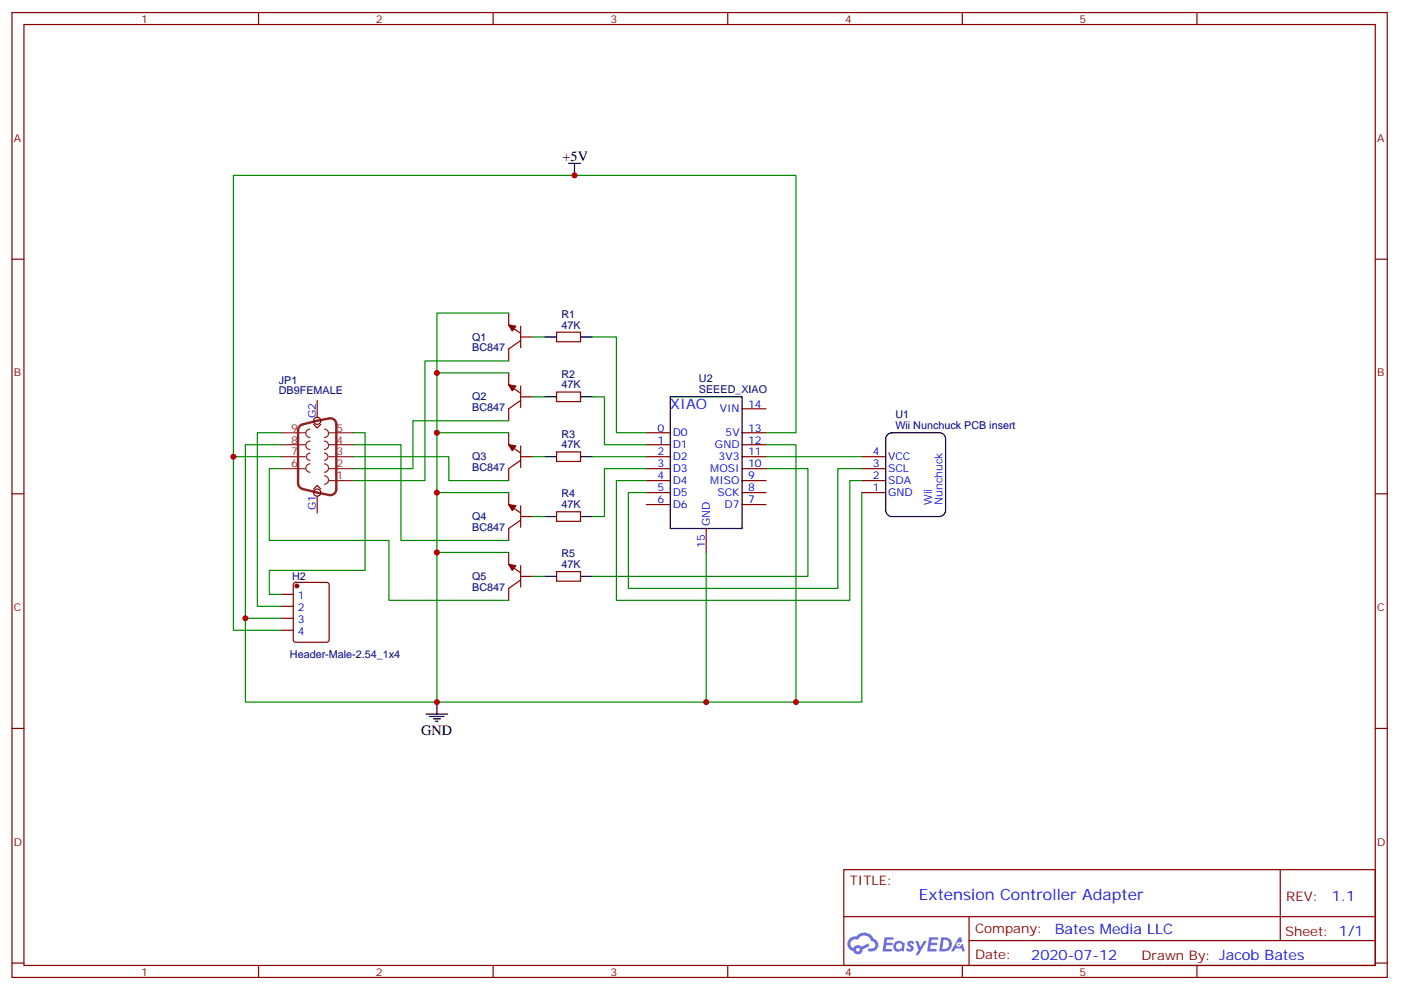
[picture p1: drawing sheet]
<svg xmlns="http://www.w3.org/2000/svg" width="413mm" height="292mm" viewBox="0 0 413 292" stroke-linecap="round" stroke-linejoin="round" font-family="sans-serif">
<g fill="none" stroke="#870000" stroke-width=".35">
<path d="M3.5 3.7h405.4v284.3h-405.4zM7.1 7.2h398.2v277.3h-398.2zM76.2 3.7v3.5M145.3 3.7v3.5M214.5 3.7v3.5M283.6 3.7v3.5M352.8 3.7v3.5M3.5 76.4h3.6M405.3 76.4h3.6M3.5 145.5h3.6M405.3 145.5h3.6M3.5 214.7h3.6"/>
<path d="M405.3 214.7h3.6M248.7 256.3h156.6v28.2h-156.6zM377.3 256.3v20.9M248.7 270.1h156.5M285.6 277.2h119.6M285.6 270.1v14.2M3.5 283.8h3.6M76.2 284.5v3.5M145.3 284.5v3.5M214.5 284.5v3.5M283.6 284.5v3.5M352.8 284.5v3.5"/>
<path d="M405.3 283.8h3.6"/>
</g>
<g fill="#5487ff">
<path d="M267.7 277.5a1.22 1.22 0 0 1 1.7 .2l-.4 .6a.47 .47 0 0 0-.3-.4 .47 .47 0 0 0-.5 .2l.1 .2a1.14 1.14 0 0 1 .8 1.8 1.14 1.14 0 0 1-1.9 0l-.2-.2 .5-.6 .7 .5a.29 .29 0 0 0 .3-.3 .29 .29 0 0 0-.2-.3 1.04 1.04 0 0 1-.6-1.7z"/>
<path d="M260.7 276.2h2.4l.3 .2-.2 .5-1.8 .1-.1 .8h1.5l.3 .4-.3 .4h-1.6l-.2 1.1h1.7l.2 .3-.2 .3-2.6 .1z"/>
<path d="M273.8 276.2h2.4l.3 .2-.1 .5-1.8 .1-.2 .8h1.6l.3 .4-.4 .4-1.6-.1-.1 1.1 1.7 .1 .2 .3-.2 .3-2.6 .1z"/>
<path d="M282.6 276.2h.7l.3 1.3-.6 .3a.69 .69 0 0 0-1 .3 .69 .69 0 0 0 .4 .9 .69 .69 0 0 0 .9-.6l.5-.2 .6 2.2h-.8l-.2-.9h-1.8l-.5 .9h-.8z"/>
<path d="M269.8 277.3h.8l.6 1.8 1.1-1.8h.9l-2.6 4.2h-.8l.9-1.5z"/>
<path d="M277.4 276.2l-.6 4.2h1.3a2.11 2.11 0 0 0 2.5-2.1 2.11 2.11 0 0 0-2.5-2.1zM278.1 277a1.39 1.39 0 0 1 1.7 1.4 1.39 1.39 0 0 1-1.8 1.2h-.3z"/>
<path d="M263.7 277.8a1.54 1.54 0 0 0-.1 2.2 1.54 1.54 0 0 0 2.2 .1l.6 .3 .3-2.3-.2-.3h-.4a1.49 1.49 0 0 0-2.4 0zM264 278.8a.94 .94 0 0 1 1.8 0 .94 .94 0 0 1-1.8 0z"/>
<path d="M250.4 276.6a2.18 2.18 0 0 0 1.1 3.7 1.44 1.44 0 0 0 1.6 .9 1.44 1.44 0 0 0 1.2-1.4l2-1.1-.5-.7-1.9 1a1.47 1.47 0 0 0-2.4 .4 1.39 1.39 0 0 1-.7-1.9 1.39 1.39 0 0 1 2-.5 2.12 2.12 0 0 1 2.2-1.3 2.12 2.12 0 0 1 1.9 1.7 1.14 1.14 0 0 1 1.1 1.4 1.14 1.14 0 0 1-1.7 .7 .43 .43 0 0 0-.5 .4 .43 .43 0 0 0 .4 .5 1.98 1.98 0 0 0 2.5-1.2 1.98 1.98 0 0 0-1.2-2.6 3.1 3.1 0 0 0-5.3-.6l-.9 .1zM252.3 279.9a.55 .55 0 0 1 1.1 0 .55 .55 0 0 1-1.1 0z"/>
<circle cx="282.6" cy="278.3" r=".26"/>
</g>
<g fill="none" stroke="#870000" stroke-width=".35">
<path d="M149.9 92.3v3.5l3.6 2.4M153.5 96.1v6.4M153.5 99.3h3.5M164 97.9h7.1v2.8h-7.1zM93.5 118v4.9M149.9 109.9v3.5l3.6 2.5M153.5 100.4l-3.6 2.4v3.6M153.5 118l-3.6 2.5v3.5M153.5 113.8v6.3M153.5 116.9h3.5M164 115.5h7.1v2.9h-7.1zM92.4 125.1l1.1 1 1-1"/>
<path d="M149.9 127.5v3.6l3.6 2.4M153.5 134.6h3.5M153.5 135.6l-3.6 2.5v3.5M153.5 131.4v6.4M164 133.2h7.1v2.8h-7.1zM190.5 127.5h7.1M190.5 131.1h7.1M190.5 134.6h7.1M190.5 138.1h7.1M218.7 127.5h7.1M218.7 131.1h7.1M218.7 134.6h7.1"/>
<path d="M218.7 138.1h7.1M218.7 120.5h7.1M254 134.6h7.1M254 138.1h7.1M92.4 144.1l1.1-1 1 1M93.5 146.2v5M149.9 145.2v3.5l3.6 2.5M153.5 153.3l-3.6 2.5v3.5M153.5 149v6.4M153.5 152.2h3.5M164 150.8h7.1v2.8h-7.1zM190.5 141.6h7.1"/>
<path d="M190.5 145.2h7.1M190.5 148.7h7.1M208.1 155.8v7M218.7 141.6h7.1M218.7 145.2h7.1M218.7 148.7h7.1M254 141.6h7.1M254 145.2h7.1M82.9 175.2h3.5M82.9 178.7h3.5M86.7 171.8l.4-.2h9.2l.7 .5v16.5l-.4 .6-9.5 .1-.6-.5-.1-16.5zM149.9 162.8v3.5l3.6 2.5"/>
<path d="M153.5 170.9l-3.6 2.5v3.5M153.5 169.9h3.5M153.5 166.7v6.3M164 168.5h7.1v2.8h-7.1zM82.9 182.2h3.5M82.9 185.7h3.5"/>
<circle cx="93.5" cy="124" r="1.06"/>
<circle cx="93.5" cy="145.2" r="1.06"/>
</g>
<g fill="none" stroke="#000" stroke-width=".35">
<path d="M167.6 48.2h3.5M169.3 48.2v3.5M160.5 99.3h3.5M171.1 99.3h3.5M160.5 116.9h3.5M171.1 116.9h3.5M197.6 116.9h21.1v38.9h-21.1zM160.5 134.6h3.5M171.1 134.6h3.5M261.6 128l1.2-.5h14.1a1.76 1.76 0 0 1 1.8 1.8v21.2a1.89 1.89 0 0 1-1.8 1.7h-14.1a1.89 1.89 0 0 1-1.7-1.7v-21.2zM160.5 152.2h3.5M171.1 152.2h3.5"/>
<path d="M160.5 169.9h3.5M171.1 169.9h3.5M125.6 210.4h6.3M126.6 211.1h4.3M127.7 211.8h2.1M128.4 212.5h.7M128.8 206.9v3.5"/>
</g>
<g fill="#870000" stroke="#870000" stroke-width=".35">
<path d="M149.9 166.3l2.1 .4-1 1.4z"/>
<path d="M149.9 148.7l2.1 .3-1 1.5z"/>
<path d="M149.9 131.1l2.1 .3-1 1.4z"/>
<path d="M149.9 113.4l2.1 .4-1 1.4z"/>
<path d="M149.9 95.8l2.1 .3-1 1.4z"/>
<circle cx="87.5" cy="172.7" r=".53"/>
</g>
<g fill="none" stroke="#008700" stroke-width=".35">
<path d="M149.9 92.3h-21.1v17.6M157 99.3h3.5M174.6 99.3h7.1v28.2h8.8M149.9 109.9h-21.1v17.6M149.9 106.4h-24.7v35.2h-21.1M157 116.9h3.5M174.6 116.9h3.6v14.2h12.3M82.9 138.1h-3.5v21.2h35.3v17.6h35.2M82.9 127.5h-7.1v51.2h7.1M82.9 131.1h-10.6v51.1h10.6M82.9 134.6h-14.1v51.1h14.1M104.1 134.6h28.2v7h17.6"/>
<path d="M104.1 131.1h14.1v28.2h31.7M104.1 127.5h3.5v40.6h-28.2v7.1h3.5M149.9 127.5h-21.1v17.7M149.9 124h-28.2v14.1h-17.6M157 134.6h3.5M174.6 134.6h15.9M190.5 138.1h-12.3v14.1h-3.6M225.8 138.1h12.3v31.8h-63.5M225.8 131.1h8.8v75.8M225.8 127.5h8.8v-75.8h-165.8v82.9M225.8 134.6h28.2M254 138.1h-7.1v35.3h-61.7v-28.2h5.3"/>
<path d="M149.9 145.2h-21.1v17.6M157 152.2h3.5M190.5 141.6h-8.8v35.3h68.8v-35.3h3.5M254 145.2v61.7h-45.9M149.9 162.8h-21.1v44.1h79.3v-44.1M157 169.9h3.5M72.3 182.2v24.7h56.5"/>
</g>
<g fill="none" stroke="#8c2424" stroke-width=".35">
<path d="M82.9 138.1h7.1M82.9 134.6h7.1M82.9 131.1h7.1M82.9 127.5h7.1M91.4 136.7a1.23 1.23 0 0 0-1.3 1.2 1.23 1.23 0 0 0 1.3 1.3M91.4 130a1.23 1.23 0 0 0-1.3 1.2 1.23 1.23 0 0 0 1.3 1.3M91.4 133.5a1.06 1.06 0 0 0-1.1 1.1 1.06 1.06 0 0 0 1.1 1M91.4 126.5a1.23 1.23 0 0 0-1.3 1.2 1.23 1.23 0 0 0 1.3 1.2M95.6 136.7a1.23 1.23 0 0 1 1.2 1.2 1.23 1.23 0 0 1-1.2 1.3M95.6 133.5a1.06 1.06 0 0 1 1.1 1.1 1.06 1.06 0 0 1-1.1 1M95.6 130a1.23 1.23 0 0 1 1.2 1.2 1.23 1.23 0 0 1-1.2 1.3M95.6 126.5a1.23 1.23 0 0 1 1.2 1.2 1.23 1.23 0 0 1-1.2 1.2"/>
<path d="M97 138.1h7.1M97 134.6h7.1M97 131.1h7.1M97 127.5h7.1M95.6 140.2a1.23 1.23 0 0 1 1.2 1.3 1.23 1.23 0 0 1-1.2 1.2M97 141.6h7.1"/>
</g>
<path d="M88.4 125.5l.9-.4 7.7-1.8a1.77 1.77 0 0 1 2.1 1.8v19a1.77 1.77 0 0 1-2.1 1.8l-7.7-1.8a1.8 1.8 0 0 1-1.5-1.8v-15.5z" fill="none" stroke="#8c2424" stroke-width=".71"/>
<g fill="#c00">
<circle cx="169.3" cy="51.7" r=".88"/>
<circle cx="72.3" cy="182.2" r=".88"/>
<circle cx="128.8" cy="109.9" r=".88"/>
<circle cx="128.8" cy="145.2" r=".88"/>
<circle cx="128.8" cy="206.9" r=".88"/>
<circle cx="128.8" cy="162.8" r=".88"/>
<circle cx="128.8" cy="127.5" r=".88"/>
<circle cx="208.1" cy="206.9" r=".88"/>
<circle cx="234.6" cy="206.9" r=".88"/>
<circle cx="68.8" cy="134.6" r=".88"/>
</g>
<text font-size="4.6" fill="#00f" x="270.8" y="265.3">Extension Controller Adapter</text>
<g font-size="4.2">
<text x="165.8" y="47.4">+5V</text>
<text x="124.1" y="216.6">GND</text>
</g>
<g font-size="4.2" fill="#00f">
<text x="197.6" y="120.5">XIAO</text>
<text x="392.5" y="265.6">1.1</text>
<text x="310.9" y="275.1">Bates Media LLC</text>
<text x="304" y="282.9">2020-07-12</text>
</g>
<g font-size="3.9" fill="#800">
<text x="250.5" y="260.9">TITLE:</text>
<text x="379.1" y="265.6">REV:</text>
<text x="287.4" y="275.1">Company:</text>
<text x="378.7" y="275.7">Sheet: 1/1</text>
<text x="287.4" y="282.8">Date:</text>
<text x="336.4" y="282.8">Drawn By: Jacob Bates</text>
</g>
<g font-size="3.2" fill="#800">
<text x="41.6" y="6.7">1</text>
<text x="110.8" y="6.7">2</text>
<text x="179.9" y="6.7">3</text>
<text x="249.1" y="6.7">4</text>
<text x="318.2" y="6.7">5</text>
<text x="4.1" y="41.8">A</text>
<text x="405.9" y="41.8">A</text>
<text x="4.1" y="110.9">B</text>
<text x="405.9" y="110.9">B</text>
<text x="4.1" y="180.1">C</text>
<text x="405.9" y="180.1">C</text>
<text x="4.1" y="249.2">D</text>
<text x="405.9" y="249.2">D</text>
<text x="41.6" y="287.5">1</text>
<text x="110.8" y="287.5">2</text>
<text x="179.9" y="287.5">3</text>
<text x="249.1" y="287.5">4</text>
<text x="318.2" y="287.5">5</text>
</g>
<g font-size="3.2" fill="#000080">
<text x="165.5" y="93.7">R1</text>
<text x="139.2" y="100.4">Q1</text>
<text x="165.5" y="96.8">47K</text>
<text x="139.2" y="103.5">BC847</text>
<text x="82.2" y="113.1">JP1</text>
<text x="165.5" y="111.3">R2</text>
<text x="206" y="112.4">U2</text>
<text x="82.2" y="116.2">DB9FEMALE</text>
<text x="139.2" y="118">Q2</text>
<text x="165.5" y="114.5">47K</text>
<text x="206" y="115.7">SEEED_XIAO</text>
<text x="139.2" y="121.2">BC847</text>
<text x="263.9" y="123.3">U1</text>
<text x="165.5" y="128.9">R3</text>
<text x="263.9" y="126.5">Wii Nunchuck PCB insert</text>
<text x="139.2" y="135.6">Q3</text>
<text x="165.5" y="132.1">47K</text>
<text x="139.2" y="138.8">BC847</text>
<text x="165.5" y="149.8">47K</text>
<text x="165.5" y="146.6">R4</text>
<text x="139.2" y="153.3">Q4</text>
<text x="139.2" y="156.5">BC847</text>
<text x="165.5" y="167.4">47K</text>
<text x="165.5" y="164.2">R5</text>
<text x="86.1" y="171">H2</text>
<text x="139.2" y="170.9">Q5</text>
<text x="139.2" y="174.1">BC847</text>
<text x="85.5" y="193.9">Header-Male-2.54_1x4</text>
</g>
<g font-size="3.2" fill="#00f">
<text x="93.1" y="123.3" transform="rotate(-90 93.1 123.3)">G2</text>
<text x="212.1" y="121.5">VIN</text>
<text x="220.5" y="120.1">14</text>
<text x="193.8" y="127.2">0</text>
<text x="193.8" y="130.7">1</text>
<text x="198.3" y="128.6">D0</text>
<text x="213.8" y="128.6">5V</text>
<text x="220.5" y="130.7">12</text>
<text x="220.5" y="127.2">13</text>
<text x="193.8" y="134.2">2</text>
<text x="193.8" y="137.8">3</text>
<text x="198.3" y="132.1">D1</text>
<text x="198.3" y="135.6">D2</text>
<text x="210.7" y="132.1">GND</text>
<text x="211.8" y="135.6">3V3</text>
<text x="220.5" y="137.8">10</text>
<text x="220.5" y="134.2">11</text>
<text x="257.3" y="137.8">3</text>
<text x="257.3" y="134.2">4</text>
<text x="261.8" y="135.6">VCC</text>
<text x="193.8" y="141.3">4</text>
<text x="198.3" y="139.2">D3</text>
<text x="198.3" y="142.7">D4</text>
<text x="209.3" y="142.7">MISO</text>
<text x="209.3" y="139.2">MOSI</text>
<text x="220.5" y="141.3">9</text>
<text x="257.3" y="141.3">2</text>
<text x="261.8" y="142.7">SDA</text>
<text x="261.8" y="139.2">SCL</text>
<text x="193.8" y="144.8">5</text>
<text x="193.8" y="148.3">6</text>
<text x="198.3" y="146.2">D5</text>
<text x="198.3" y="149.8">D6</text>
<text x="211.4" y="146.2">SCK</text>
<text x="213.6" y="149.8">D7</text>
<text x="220.5" y="148.3">7</text>
<text x="220.5" y="144.8">8</text>
<text x="257.3" y="144.8">1</text>
<text x="261.8" y="146.2">GND</text>
<text x="274.6" y="148.9" transform="rotate(-90 274.6 148.9)">Wii</text>
<text x="277.8" y="148.9" transform="rotate(-90 277.8 148.9)">Nunchuck</text>
<text x="93.1" y="150.4" transform="rotate(-90 93.1 150.4)">G1</text>
<text x="209.2" y="155" transform="rotate(-90 209.2 155)">GND</text>
<text x="207.8" y="161.5" transform="rotate(-90 207.8 161.5)">15</text>
<text x="87.7" y="176.6">1</text>
<text x="87.7" y="180.1">2</text>
<text x="87.7" y="183.6">3</text>
<text x="87.7" y="187.1">4</text>
</g>
<g font-size="3.2" fill="#8d2323">
<text x="85.8" y="130.7">8</text>
<text x="85.8" y="127.2">9</text>
<text x="99.1" y="130.7">4</text>
<text x="99.1" y="127.2">5</text>
<text x="85.8" y="137.8">6</text>
<text x="85.8" y="134.2">7</text>
<text x="99.1" y="137.8">2</text>
<text x="99.1" y="134.2">3</text>
<text x="99.1" y="141.3">1</text>
</g>
</svg>
